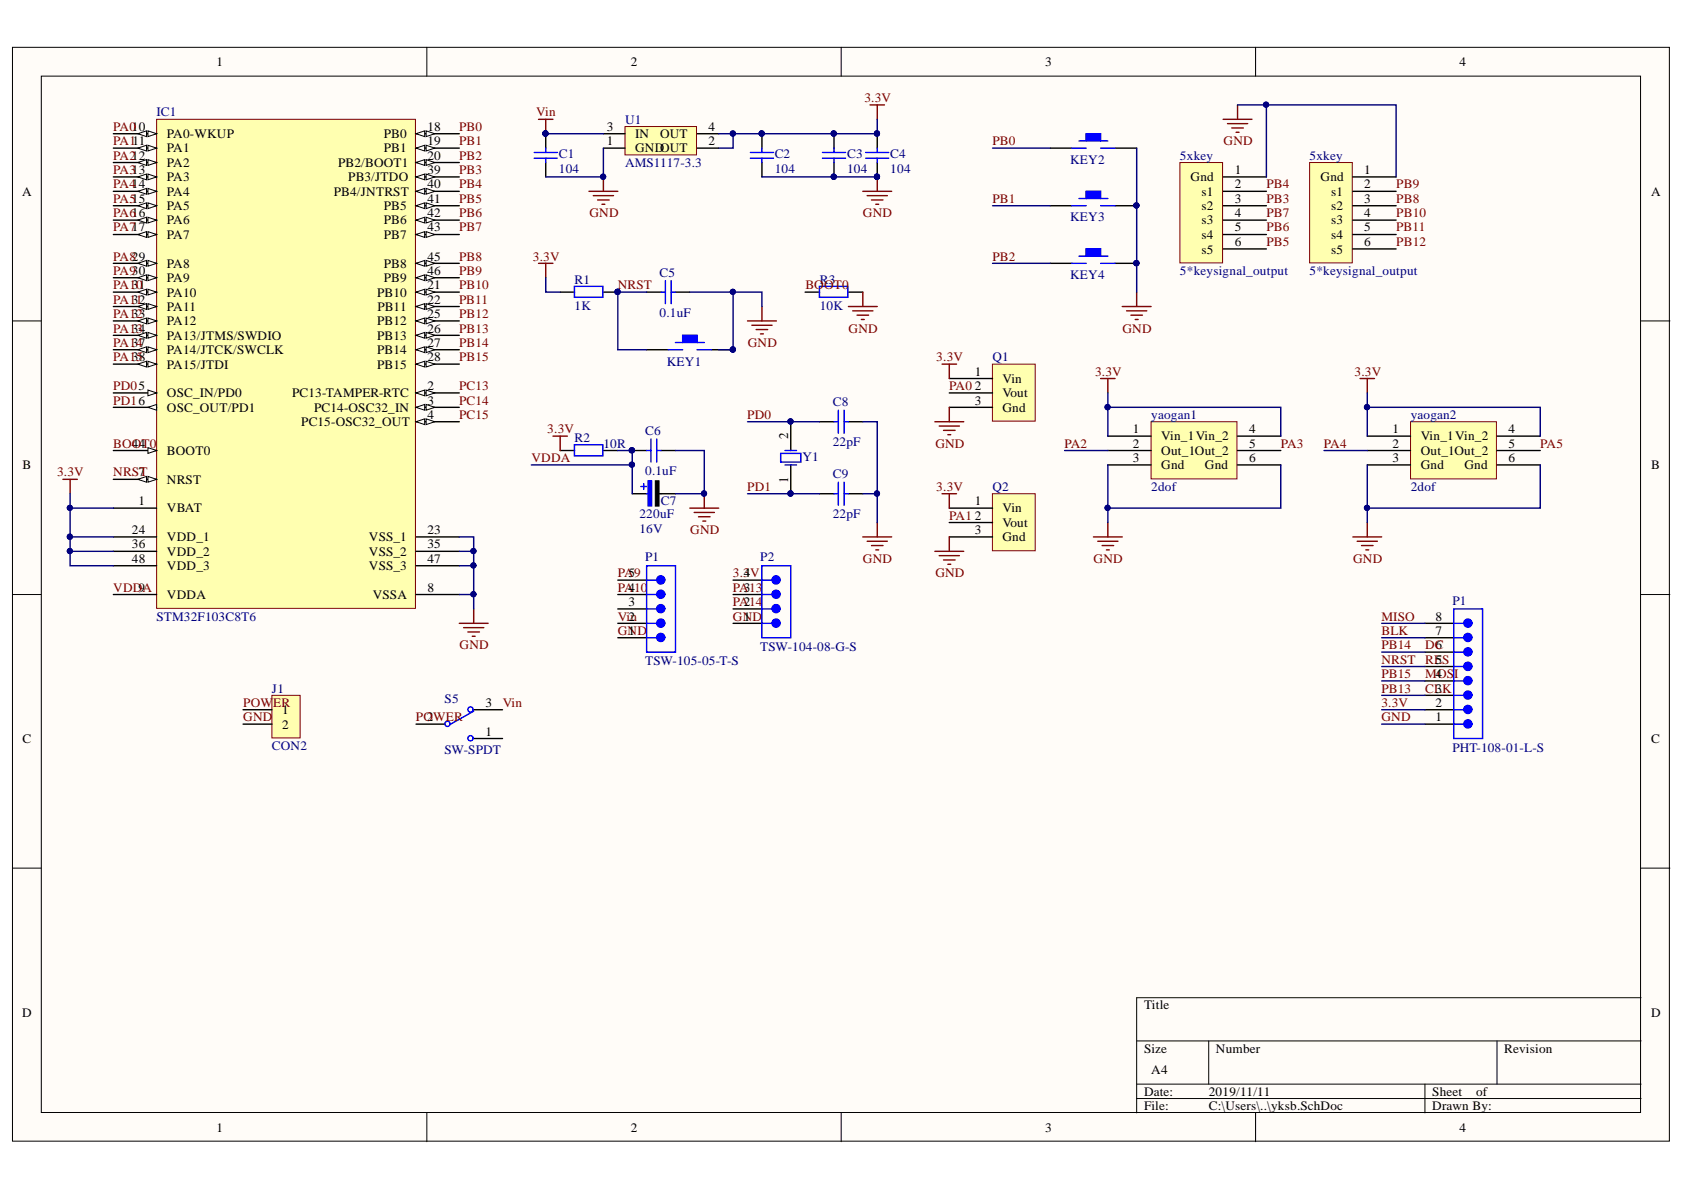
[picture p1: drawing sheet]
# Altium project 遥控手柄PCB_v2.PrjPcb
1 sheet, 30 parts. Net scope: global (net labels, ports and power ports of the same name join across sheets).
Board file: yksb.PcbDoc

## Sheet yksb.SchDoc
size A4

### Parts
(Parts that share a designator on the sheet are numbered #1, #2 ... from top to bottom, then left to right.)
5xkey#1  5*keysignal_output  [5xkey]
5xkey#2  5*keysignal_output  [5xkey]
C1  value 104  [C-RAD-0603]  (hidden comment: Cap)
C2  value 104  [C-RAD-0603]  (hidden comment: Cap)
C3  value 104  [C-RAD-0603]  (hidden comment: Cap)
C4  value 104  [C-RAD-0603]  (hidden comment: Cap)
C5  value 0.1uF  [C-RAD-0603]  (hidden comment: Cap)
C6  value 0.1uF  [C-RAD-0603]  (hidden comment: Cap)
C7  value 220uF  Vol: 16V  [C-RB-S6]  (hidden comment: Cap Pol)
C8  value 22pF  [C-RAD-0603]  (hidden comment: Cap)
C9  value 22pF  [C-RAD-0603]  (hidden comment: Cap)
IC1  STM32F103C8T6  [LQFP48_M]
J1  CON2  [DC-005]
KEY1  KEY_M  [KEY_M]  (value not drawn)
KEY2  KEY_M  [KEY_M]  (value not drawn)
KEY3  KEY_M  [KEY_M]  (value not drawn)
KEY4  KEY_M  [KEY_M]  (value not drawn)
P1#1  TSW-105-05-T-S  [SMTC-TSW-105-05-X-S]
P1#2  PHT-108-01-L-S  [SMTC-PHT-108-01-X-S]
P2  TSW-104-08-G-S  [SMTC-TSW-104-08-X-S]
Q1  (no value)  [dianweiqi]
Q2  (no value)  [dianweiqi]
R1  value 1K  [0603-1]  (hidden comment: Res1)
R2  value 10R  [0603-1]  (hidden comment: Res1)
R3  value 10K  [0603-1]  (hidden comment: Res1)
S5  SW-SPDT  [SWITCH_A2]
U1  AMS1117-3.3  [AMS1117]
Y1  XTAL  [XTAL_US]  (value not drawn)
yaogan1  2dof  [yaogan1]
yaogan2  2dof  [yaogan1]

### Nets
3.3V: C2.1 C3.1 C4.1 IC1.1(VBAT) IC1.24(VDD_1) IC1.36(VDD_2) IC1.48(VDD_3) P1#2.2 P2.4 Q1.1(Vin) Q2.1(Vin) R1.1 R2.1 U1.2(OUT) U1.4(OUT) yaogan1.1(Vin_1) yaogan1.4(Vin_2) yaogan2.1(Vin_1) yaogan2.4(Vin_2)
GND: 5xkey#1.1(Gnd) 5xkey#2.1(Gnd) C1.2 C2.2 C3.2 C4.2 C5.1 C6.1 C7.2 C8.2 C9.2 IC1.8(VSSA) IC1.23(VSS_1) IC1.35(VSS_2) IC1.47(VSS_3) J1.2 KEY1.2 KEY2.2 KEY3.2 KEY4.2 P1#1.1 P1#2.1 P2.1 Q1.3(Gnd) Q2.3(Gnd) R3.2 U1.1(GND) yaogan1.3(Gnd) yaogan1.6(Gnd) yaogan2.3(Gnd) yaogan2.6(Gnd)
Vin: C1.1 P1#1.2 S5.3 U1.3(IN)
BLK: P1#2.7
BOOT0: IC1.44(BOOT0) R3.1
CLK: IC1.26(PB13) P1#2.3  [also labelled PB13]
DC: IC1.27(PB14) P1#2.6  [also labelled PB14]
MISO: P1#2.8
MOSI: IC1.28(PB15) P1#2.4  [also labelled PB15]
NRST: C5.2 IC1.7(NRST) KEY1.1 P1#2.5 R1.2  [also labelled RES]
PA0: IC1.10(PA0-WKUP) Q1.2(Vout)
PA1: IC1.11(PA1) Q2.2(Vout)
PA2: IC1.12(PA2) yaogan1.2(Out_1)
PA3: IC1.13(PA3) yaogan1.5(Out_2)
PA4: IC1.14(PA4) yaogan2.2(Out_1)
PA5: IC1.15(PA5) yaogan2.5(Out_2)
PA6: IC1.16(PA6)
PA7: IC1.17(PA7)
PA8: IC1.29(PA8)
PA9: IC1.30(PA9) P1#1.5
PA10: IC1.31(PA10) P1#1.4
PA11: IC1.32(PA11)
PA12: IC1.33(PA12)
PA13: IC1.34(PA13/JTMS/SWDIO) P2.3
PA14: IC1.37(PA14/JTCK/SWCLK) P2.2
PA15: IC1.38(PA15/JTDI)
PB0: IC1.18(PB0) KEY2.1
PB1: IC1.19(PB1) KEY3.1
PB2: IC1.20(PB2/BOOT1) KEY4.1
PB3: 5xkey#1.3(s2) IC1.39(PB3/JTDO)
PB4: 5xkey#1.2(s1) IC1.40(PB4/JNTRST)
PB5: 5xkey#1.6(s5) IC1.41(PB5)
PB6: 5xkey#1.5(s4) IC1.42(PB6)
PB7: 5xkey#1.4(s3) IC1.43(PB7)
PB8: 5xkey#2.3(s2) IC1.45(PB8)
PB9: 5xkey#2.2(s1) IC1.46(PB9)
PB10: 5xkey#2.4(s3) IC1.21(PB10)
PB11: 5xkey#2.5(s4) IC1.22(PB11)
PB12: 5xkey#2.6(s5) IC1.25(PB12)
PC13: IC1.2(PC13-TAMPER-RTC)
PC14: IC1.3(PC14-OSC32_IN)
PC15: IC1.4(PC15-OSC32_OUT)
PD0: C8.1 IC1.5(OSC_IN/PD0) Y1.2(OSC2)
PD1: C9.1 IC1.6(OSC_OUT/PD1) Y1.1(OSC1)
POWER: J1.1 S5.2
VDDA: C6.2 C7.1 IC1.9(VDDA) R2.2

Not connected (* = marked no-connect by the designer): P1#1 3; S5 1
